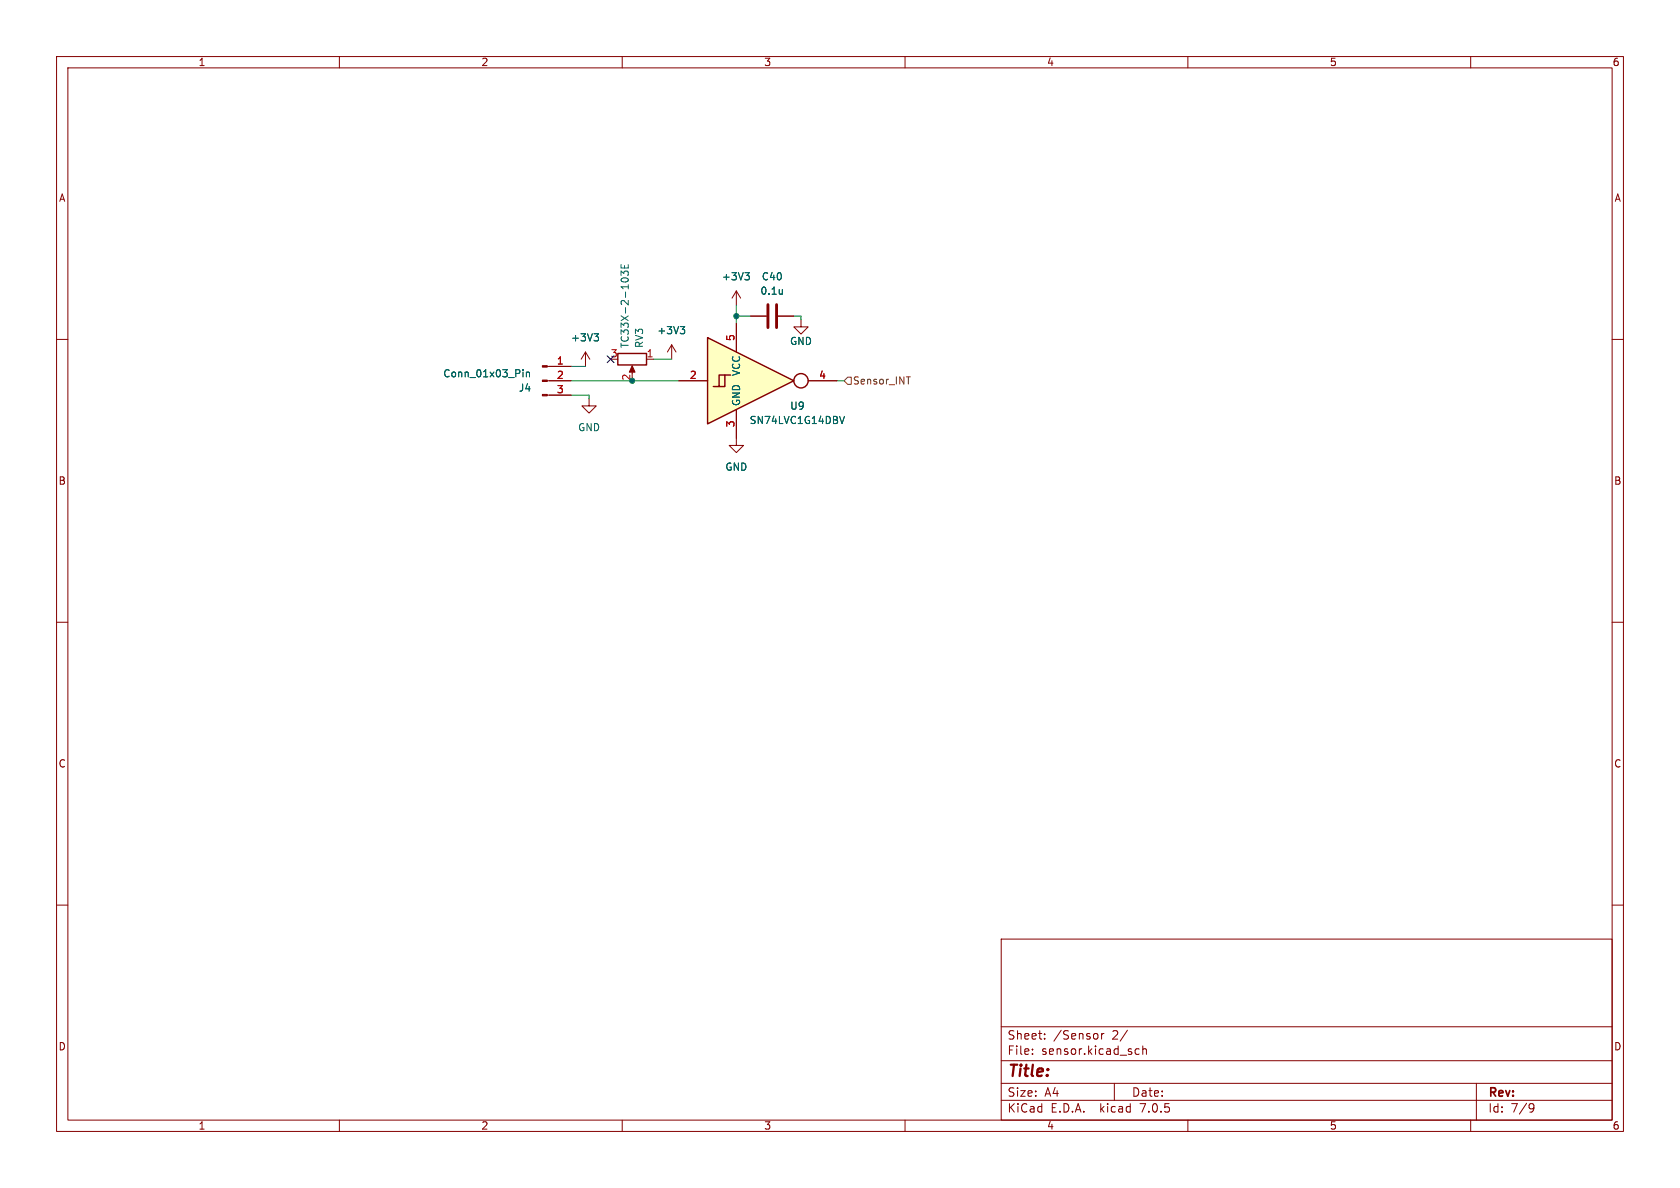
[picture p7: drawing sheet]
<svg xmlns="http://www.w3.org/2000/svg" width="297mm" height="210mm" viewBox="0 0 297 210" stroke-linecap="round" stroke-linejoin="round" font-family="sans-serif">
<g fill="none" stroke="#840000" stroke-width=".18">
<path d="M10 10h277v190h-277zM12 12h273v186h-273zM60 10v2M110 10v2M160 10v2M210 10v2M260 10v2M10 60h2M130.2 51.4l-.8 1.3M130.2 51.4v2.6M130.2 51.4l.7 1.3M132.7 55.9h2.8"/>
<path d="M137.5 55.9h2.8M141.6 56.5v1.3h1.3l-1.3 1.3-1.3-1.3h1.3M285 60h2M103.5 62.2l-.8 1.3M103.5 62.2v2.6M103.5 62.2l.8 1.3M104.1 70.5v1.3h1.3l-1.3 1.2-1.2-1.2h1.2M111.8 65v1M114.3 63.5h1.3M118.7 61l-.7 1.2M118.7 61v2.5M118.7 61l.8 1.2"/>
<path d="M10 110h2M285 110h2M10 160h2M285 160h2M177 166h108v32h-108zM60 198v2M110 198v2M160 198v2M177 194.5h108M177 191.5h108M177 187.5h108M177 181.5h108"/>
<path d="M182.5 186.3v.1M182.5 185.5v.1M184.7 183.6v.1M184.7 182.8v.1M194 182.8v.8M194.7 182.7v1M195.2 182.7l-.3 .1-.2 .2M197 191.5v3M199.3 182.1l-1.3 2M200.7 186.3l.3 .1 .4-.1M201.4 185.5l-.4-.1-.3 .1M202 185.5l.2-.1 .4 .1 .1 .9"/>
<path d="M202 184.9v1.5M210 198v2M260 198v2M261 191.5v6.5M270.5 195.2l.4-.1 .2 .1a.99 .99 0 0 1-.4 1.4h-.2M271.2 195.7l-.3 .3h-.4"/>
</g>
<path d="M105 59h.8l-.4 .5M105.6 59.5l.2 .2v.3l-.2 .3M109.8 49.4a.79 .79 0 0 1 1.3 0M109.8 46.8v.6h1.3v-.6M109.8 48.7v-.8l.5 .4 .1-.3h.5l.2 .2-.2 .5M110.4 46.9v.5M120.3 57.7h.7l-.4 .5M120.8 58.2l.2 .3v.3l-.2 .2M131.7 48.2h.8l-.5 .5M132.2 48.7l.3 .2v.3l-.3 .3" fill="none" stroke="#006464" stroke-width=".18"/>
<path d="M111.8 64.6l.5 1.2h-1z" fill="#840000" stroke="#840000" stroke-width=".18"/>
<path d="M109.2 62.5h5.1v2h-5.1z" fill="none" stroke="#840000" stroke-width=".25"/>
<path d="M135.8 53.8v4.1M137.3 53.8v4.1" fill="none" stroke="#840000" stroke-width=".51"/>
<g fill="#ffffc2">
<path d="M128.1 66.3h1.1z"/>
<path d="M125.1 59.7l15.2 7.6-15.2 7.6z"/>
<path d="M127.1 66.3h1v2h-2h1z"/>
</g>
<g fill="none" stroke="#840000" stroke-width=".25">
<path d="M125.1 59.7l15.2 7.6-15.2 7.6zM126.1 68.3h2v-2h-1v2M128.1 66.3h1.1"/>
<circle cx="141.6" cy="67.3" r="1.27"/>
</g>
<path d="M130.2 57.2v5M132.7 55.9h2.8M137.5 55.9h2.8M96.7 67.3h4.3M96.7 69.9h4.3M96.7 64.8h4.3M120 67.3h5.1M130.2 72.4v6.3h1.2l-1.2 1.3-1.3-1.3h1.3M142.9 67.3h5.1" fill="none" stroke="#840000" stroke-width=".18"/>
<path d="M105 59h.8l-.4 .5M105.6 59.5l.2 .2v.3l-.2 .3M120.3 57.7h.7l-.4 .5M120.8 58.2l.2 .3v.3l-.2 .2M131.7 48.2h.8l-.5 .5M132.2 48.7l.3 .2v.3l-.3 .3M92.5 65.3v.2M92.5 65.8v.8M93.1 65.8v.8M93.1 65.9l.1-.1h.3l.1 .8M149.3 73.6l-.4 1.3" fill="none" stroke="#006464" stroke-width=".18"/>
<g fill="#840000" stroke="#840000" stroke-width=".18">
<path d="M95.9 69.7h.8v.3h-.8z"/>
<path d="M95.9 67.2h.8v.2h-.8z"/>
<path d="M95.9 64.6h.8v.3h-.8z"/>
</g>
<path d="M149.2 67.3l.7-.6h.6v1.2h-.6zM160.2 66.6h.7" fill="none" stroke="#725600" stroke-width=".18"/>
<path d="M130.2 54v3.2M130.2 55.9h2.5M140.3 55.9h1.3v.6M101 67.3h19M101 64.8h2.5M101 69.9h3.1v.6M115.6 63.5h3.1M148 67.3h1.2" fill="none" stroke="#009600" stroke-width=".18"/>
<path d="M107.3 62.9l1.3 1.2M108.6 62.9l-1.3 1.2" fill="none" stroke="#000084" stroke-width=".18"/>
<g fill="#009600" stroke="#009600" stroke-width=".18">
<circle cx="130.2" cy="55.9" r=".46"/>
<circle cx="111.8" cy="67.3" r=".46"/>
</g>
<text font-size="2.8" fill="#840000" x="178" y="190.8">Title:</text>
<g font-size="2.1" fill="#840000">
<text x="178" y="183.9">Sheet:</text>
<text x="186.2" y="183.9">/Sensor</text>
<text x="196.5" y="183.9">2/</text>
<text x="178" y="186.6">File:</text>
<text x="184" y="186.6">sensor.kicad_sch</text>
<text x="178" y="196.8">KiCad</text>
<text x="178" y="194">Size:</text>
<text x="184.6" y="194">A4</text>
<text x="185.7" y="196.8">E.D.A.</text>
<text x="194.4" y="196.8">kicad</text>
<text x="200" y="194">Date:</text>
<text x="201.5" y="196.8">7.0.5</text>
<text x="263" y="194.2">Rev:</text>
<text x="263" y="196.8">Id:</text>
<text x="267" y="196.8">7/9</text>
</g>
<g font-size="1.8" fill="#840000">
<text x="35" y="11.8">1</text>
<text x="85" y="11.8">2</text>
<text x="135" y="11.8">3</text>
<text x="185" y="11.8">4</text>
<text x="235" y="11.8">5</text>
<text x="285" y="11.8">6</text>
<text x="10.4" y="35.8">A</text>
<text x="285.4" y="35.8">A</text>
<text x="10.3" y="85.8">B</text>
<text x="285.3" y="85.8">B</text>
<text x="10.3" y="135.8">C</text>
<text x="285.3" y="135.8">C</text>
<text x="10.3" y="185.8">D</text>
<text x="285.3" y="185.8">D</text>
<text x="35" y="199.8">1</text>
<text x="85" y="199.8">2</text>
<text x="135" y="199.8">3</text>
<text x="185" y="199.8">4</text>
<text x="235" y="199.8">5</text>
<text x="285" y="199.8">6</text>
</g>
<g font-size="1.8" fill="#006464">
<text x="127.6" y="49.7">+3V3</text>
<text x="134.4" y="52.3">0.1u</text>
<text x="134.6" y="49.7">C40</text>
<text x="116.1" y="59.2">+3V3</text>
<text x="100.9" y="60.5">+3V3</text>
<text x="111.3" y="61.6" transform="rotate(-90 111.3 61.6)">TC33X-2-103E</text>
<text x="113.9" y="61.6" transform="rotate(-90 113.9 61.6)">RV3</text>
<text x="139.6" y="61.2">GND</text>
<text x="78.3" y="66.9">Conn_01x03_Pin</text>
<text x="91.7" y="69.4">J4</text>
<text x="131" y="71.9" transform="rotate(-90 131 71.9)">GND</text>
<text x="131" y="66.5" transform="rotate(-90 131 66.5)">VCC</text>
<text x="102.1" y="76.4">GND</text>
<text x="132.5" y="75.1">SN74LVC1G14DBV</text>
<text x="139.6" y="72.6">U9</text>
<text x="128.2" y="83.4">GND</text>
</g>
<g font-size="1.8" fill="#a90000">
<text x="98.4" y="64.5">1</text>
<text x="107.9" y="63.2">3</text>
<text x="114.3" y="63.2">1</text>
<text x="129.9" y="60.4" transform="rotate(-90 129.9 60.4)">5</text>
<text x="98.4" y="67.1">2</text>
<text x="98.4" y="69.6">3</text>
<text x="111.5" y="67.3" transform="rotate(-90 111.5 67.3)">2</text>
<text x="121.9" y="67.1">2</text>
<text x="144.7" y="67.1">4</text>
<text x="129.9" y="75.6" transform="rotate(-90 129.9 75.6)">3</text>
</g>
<text font-size="1.8" fill="#725600" x="150.7" y="68.1">Sensor_INT</text>
</svg>
